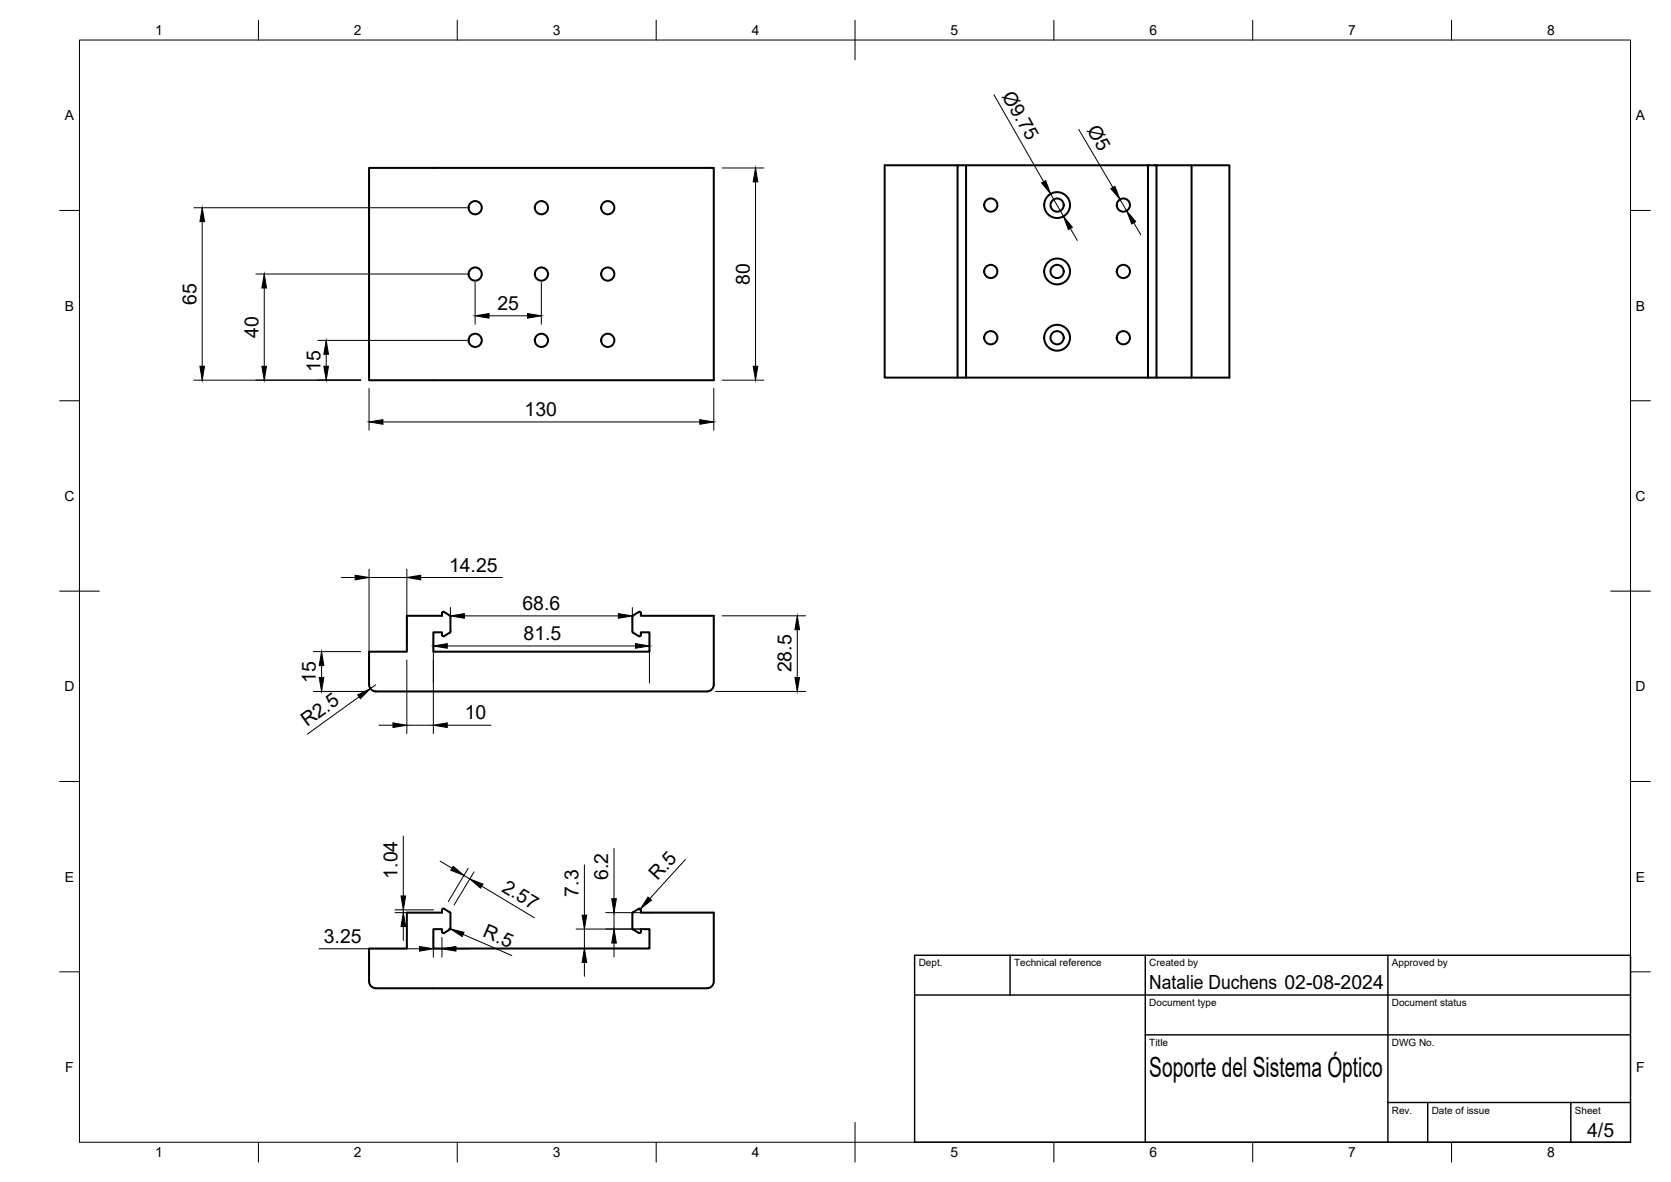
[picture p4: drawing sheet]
<svg xmlns="http://www.w3.org/2000/svg" width="420mm" height="297mm" viewBox="0 0 420 297" stroke-linecap="round" stroke-linejoin="round" font-family="sans-serif">
<!-- layer: Visible -->
<g fill="none" stroke="#000" stroke-width=".51">
<path d="M92.8 42.2h86.7v53.4h-86.7zM240.8 41.5h-18.4v53.4h86.7v-53.4h-9.5M242.9 41.5h45.7M290.8 41.5h8.8v53.4M240.8 94.9v-53.4h2.1v53.4M288.6 94.9v-53.4h2.2v53.4M113.1 154.7l-1.6-1-.3 .2-.1 .9h-8.8v9h-9.5v8.3M113.1 154.7l.2 .2-.1 4-1.7 1-.3-.2-.1-.8h-2.1v4.9h54.3v-4.9h-2.2v.8l-.5 .2M159 154.9v3.8M159 158.7l.2 .3 1.4 .9M159.2 154.7l-.2 .2M160.6 153.8l-1.4 .9"/>
<path d="M160.6 153.8l.5 .1v.9h18.4v17.3a1.66 1.66 0 0 1-1.7 1.6M92.8 172.1a1.66 1.66 0 0 0 1.7 1.6l83.3 .1M113.3 233.3l-.2 .3-1.6 .9-.3-.2-.1-.8h-2.1v4.9h54.3v-4.9h-2.2v.8l-.5 .1M113.3 229.5v3.8M113.3 229.5l-.2-.3-1.6-.9-.3 .2-.1 .8h-8.8v9.1h-9.5v8.3M159 229.5v3.8M159 233.3l.2 .3 1.4 .9M160.6 228.4l-1.4 .8-.2 .3M160.6 228.4l.5 .1v.8h18.4v17.4a1.66 1.66 0 0 1-1.7 1.6M92.8 246.7a1.66 1.66 0 0 0 1.7 1.6l83.3 .1"/>
<circle cx="119.5" cy="52.2" r="1.66"/>
<circle cx="136.1" cy="52.2" r="1.66"/>
<circle cx="152.8" cy="52.2" r="1.66"/>
<circle cx="249.1" cy="51.5" r="1.66"/>
<circle cx="265.8" cy="51.5" r="1.66"/>
<circle cx="265.8" cy="51.5" r="3.2"/>
<circle cx="282.5" cy="51.5" r="1.66"/>
<circle cx="119.5" cy="68.9" r="1.66"/>
<circle cx="136.1" cy="68.9" r="1.66"/>
<circle cx="152.8" cy="68.9" r="1.66"/>
<circle cx="249.1" cy="68.2" r="1.66"/>
<circle cx="265.8" cy="68.2" r="1.66"/>
<circle cx="265.8" cy="68.2" r="3.2"/>
<circle cx="282.5" cy="68.2" r="1.66"/>
<circle cx="119.5" cy="85.5" r="1.66"/>
<circle cx="136.1" cy="85.5" r="1.66"/>
<circle cx="152.8" cy="85.5" r="1.66"/>
<circle cx="249.1" cy="84.9" r="1.66"/>
<circle cx="265.8" cy="84.9" r="1.66"/>
<circle cx="265.8" cy="84.9" r="3.2"/>
<circle cx="282.5" cy="84.9" r="1.66"/>
</g>
<!-- layer: BORDER -->
<g fill="none" stroke="#000" stroke-width=".25">
<path d="M20 10.1h390v276.9h-390zM65 5.1v5M115 5.1v5M165 5.1v5M215 5.1v10M265 5.1v5M315 5.1v5M365 5.1v5M15 52.9h5M410 52.9h5M15 100.7h5M410 100.7h5"/>
<path d="M15 148.6h10M405 148.6h10M15 196.4h5M410 196.4h5M15 244.2h5M410 244.2h5M65 287v5M115 287v5M165 287v5M215 282.1v9.9M265 287v5M315 287v5"/>
<path d="M365 287v5"/>
</g>
<!-- layer: TITLEBLOCK -->
<path d="M230 240.1h180v46.9h-180zM230 250h180M254 240.1v9.9M288 240.1v46.9M349 240.1v46.9M288 260.1h122M349 277.1h61M359 277.1v9.9M395 277.1v9.9" fill="none" stroke="#000" stroke-width=".36"/>
<!-- layer: FD_Dimensions -->
<g fill="none" stroke="#000" stroke-width=".25">
<path d="M249.9 23.8l12.5 21.9M271.2 32.5l8.6 14.6M48.7 52.2h68.7M50.8 55.7v36.3M181.6 42.2h10.5M190 45.7v46.3M264.2 48.7l3.2 5.7M269.1 57.4l1.8 3M281.6 50.1l1.7 2.9M285.1 56l1.8 3M64.3 68.9h53.1M66.4 72.4v19.6"/>
<path d="M119.5 71v10.5M123 79.4h9.6M136.1 71v10.5M48.7 95.5h42M79.9 85.5h37.5M82 89v3M92.8 97.6v10.5M179.5 97.6v10.5M181.6 95.5h10.5M96.3 106h79.7M85.8 145.1h3.5M92.8 143v27"/>
<path d="M92.8 145.1h9.5M102.3 143v18.7M105.8 145.1h20.5M113.3 152.7v3.9M116.8 154.8h38.7M159 152.7v3.9M181.6 154.8h21M200.5 158.2v12.1M78.8 173.8h13.6M78.8 163.8h11.9M80.9 167.3v3M90.3 175.1l-13 9.4"/>
<path d="M94.5 172.1l-1.4 1M102.3 165.8v18.5M109 160.2v24.1M112.5 162.3h47.3M163.3 160.2v11.4M179.9 173.8h22.7M95.3 182.3h3.5M102.3 182.3h6.7M112.5 182.3h10.9M101.4 210.1v15.1M110.7 216.4l3 1.8M116.6 220l1.5 .9"/>
<path d="M117.7 218.2l-5 8.4M119.2 219.1l-5 8.3M146.9 217.3v12.7M154.4 213.2v12.7M172.4 216l-9 9.8M80.2 238.4h25.3M99.3 229.3h9.7M99.3 228.6h9.7M101.4 228.6v.7M101.4 232.8v3.6M109 235.6v4.9M109 238.4h2.1"/>
<path d="M111.1 235.6v4.9M112.9 233.3l.3 .1M114.6 238.4h3.5M116.4 234.8l12.3 5.3M121.1 222.7l13.3 7.9M144.8 238.3h16.4M144.8 233.5h16.4M146.9 233.5v4.8M152.3 229.3h11.3M154.4 229.3v4.2M154.4 237v3.5M161 228.4l-.2 .2"/>
<path d="M146.9 241.9v3.4"/>
</g>
<g fill="#000" stroke="#000" stroke-width=".25">
<path d="M50.8 52.2l.6 3.5h-1.1zM190 42.2l.5 3.5h-1.1zM261.9 46l1-.6 1.3 3.3zM267.4 54.4l2.2 2.7-1 .6zM279.3 47.4l1-.6 1.3 3.3zM283.3 53l2.3 2.7-1 .6zM66.4 68.9l.6 3.5h-1.2zM119.5 79.4l3.5-.6v1.2zM132.6 78.8l3.5 .6-3.5 .6zM50.3 92h1.1l-.6 3.5zM65.8 92h1.2l-.6 3.5zM81.4 92h1.2l-.6 3.5z"/>
<path d="M82 85.5l.6 3.5h-1.2zM189.4 92h1.1l-.5 3.5zM92.8 106l3.5-.5v1.1zM176 105.5l3.5 .5-3.5 .6zM89.3 144.6l3.5 .5-3.5 .6zM102.3 145.1l3.5-.5v1.1zM113.3 154.8l3.5-.6v1.2zM155.5 154.2l3.5 .6-3.5 .6zM200.5 154.8l.5 3.4h-1.1zM80.3 170.3h1.1l-.5 3.5zM80.9 163.8l.5 3.5h-1.1zM89.9 174.6l3.2-1.5-2.5 2.5z"/>
<path d="M109 162.3l3.5-.6v1.2zM159.8 161.7l3.5 .6-3.5 .6zM199.9 170.3h1.1l-.5 3.5zM98.8 181.7l3.5 .6-3.5 .5zM109 182.3l3.5-.6v1.1zM114 217.7l2.6 2.3-3.3-1.3zM101.4 229.3l.6 3.5h-1.2zM100.8 225.2h1.2l-.6 3.4zM105.5 237.9l3.5 .5-3.5 .6zM111.1 238.4l3.5-.5v1.1zM113.2 233.4l3.5 .9-.5 1.1zM118.1 220.9l3.3 1.3-.6 1z"/>
<path d="M146.4 230h1.1l-.6 3.5zM154.4 233.5l.6 3.5h-1.2zM153.8 225.9h1.2l-.6 3.4zM162.9 225.4l.9 .8-2.8 2.2zM146.9 238.3l.6 3.6h-1.1z"/>
</g>
<text font-size="7" x="289" y="270.6">Soporte del Sistema Óptico</text>
<g font-size="4.9">
<text x="251.8" y="24.1" transform="rotate(60 251.8 24.1)">Ø9.75</text>
<text x="273.2" y="32.8" transform="rotate(60 273.2 32.8)">Ø5</text>
<text x="188.5" y="71.6" transform="rotate(-90 188.5 71.6)">80</text>
<text x="49.4" y="76.6" transform="rotate(-90 49.4 76.6)">65</text>
<text x="125.1" y="77.9">25</text>
<text x="65" y="84.8" transform="rotate(-90 65 84.8)">40</text>
<text x="80.6" y="93.4" transform="rotate(-90 80.6 93.4)">15</text>
<text x="131.9" y="104.6">130</text>
<text x="112.9" y="143.7">14.25</text>
<text x="131.4" y="153.3">68.6</text>
<text x="131.6" y="160.9">81.5</text>
<text x="79.4" y="171.6" transform="rotate(-90 79.4 171.6)">15</text>
<text x="199" y="169" transform="rotate(-90 199 169)">28.5</text>
<text x="77.2" y="182.7" transform="rotate(-36 77.2 182.7)">R2.5</text>
<text x="116.8" y="180.8">10</text>
<text x="99.9" y="220.8" transform="rotate(-90 99.9 220.8)">1.04</text>
<text x="152.9" y="221.1" transform="rotate(-90 152.9 221.1)">6.2</text>
<text x="165.3" y="221.5" transform="rotate(-48 165.3 221.5)">R.5</text>
<text x="126" y="223.9" transform="rotate(31 126 223.9)">2.57</text>
<text x="145.5" y="225.3" transform="rotate(-90 145.5 225.3)">7.3</text>
<text x="81.4" y="237">3.25</text>
<text x="121.2" y="235.3" transform="rotate(23 121.2 235.3)">R.5</text>
<text x="289" y="248.5">Natalie Duchens 02-08-2024</text>
<text x="399.1" y="285.7">4/5</text>
</g>
<g font-size="3.5">
<text x="39" y="8.8">1</text>
<text x="89" y="8.8">2</text>
<text x="139" y="8.8">3</text>
<text x="189" y="8.8">4</text>
<text x="239" y="8.8">5</text>
<text x="289" y="8.8">6</text>
<text x="339" y="8.8">7</text>
<text x="389" y="8.8">8</text>
<text x="16.3" y="30.2">A</text>
<text x="411.3" y="30.2">A</text>
<text x="16.3" y="78">B</text>
<text x="411.3" y="78">B</text>
<text x="16.2" y="125.9">C</text>
<text x="411.2" y="125.9">C</text>
<text x="16.2" y="173.7">D</text>
<text x="411.2" y="173.7">D</text>
<text x="16.3" y="221.6">E</text>
<text x="411.3" y="221.6">E</text>
<text x="16.4" y="269.4">F</text>
<text x="411.4" y="269.4">F</text>
<text x="39" y="290.8">1</text>
<text x="89" y="290.8">2</text>
<text x="139" y="290.8">3</text>
<text x="189" y="290.8">4</text>
<text x="239" y="290.8">5</text>
<text x="289" y="290.8">6</text>
<text x="339" y="290.8">7</text>
<text x="389" y="290.8">8</text>
</g>
<g font-size="2.5">
<text x="231" y="242.9">Dept.</text>
<text x="255" y="242.9">Technical reference</text>
<text x="289" y="242.9">Created by</text>
<text x="350" y="242.9">Approved by</text>
<text x="289" y="252.8">Document type</text>
<text x="350" y="252.8">Document status</text>
<text x="289" y="262.9">Title</text>
<text x="350" y="262.9">DWG No.</text>
<text x="350" y="279.9">Rev.</text>
<text x="360" y="279.9">Date of issue</text>
<text x="396" y="279.9">Sheet</text>
</g>
</svg>
